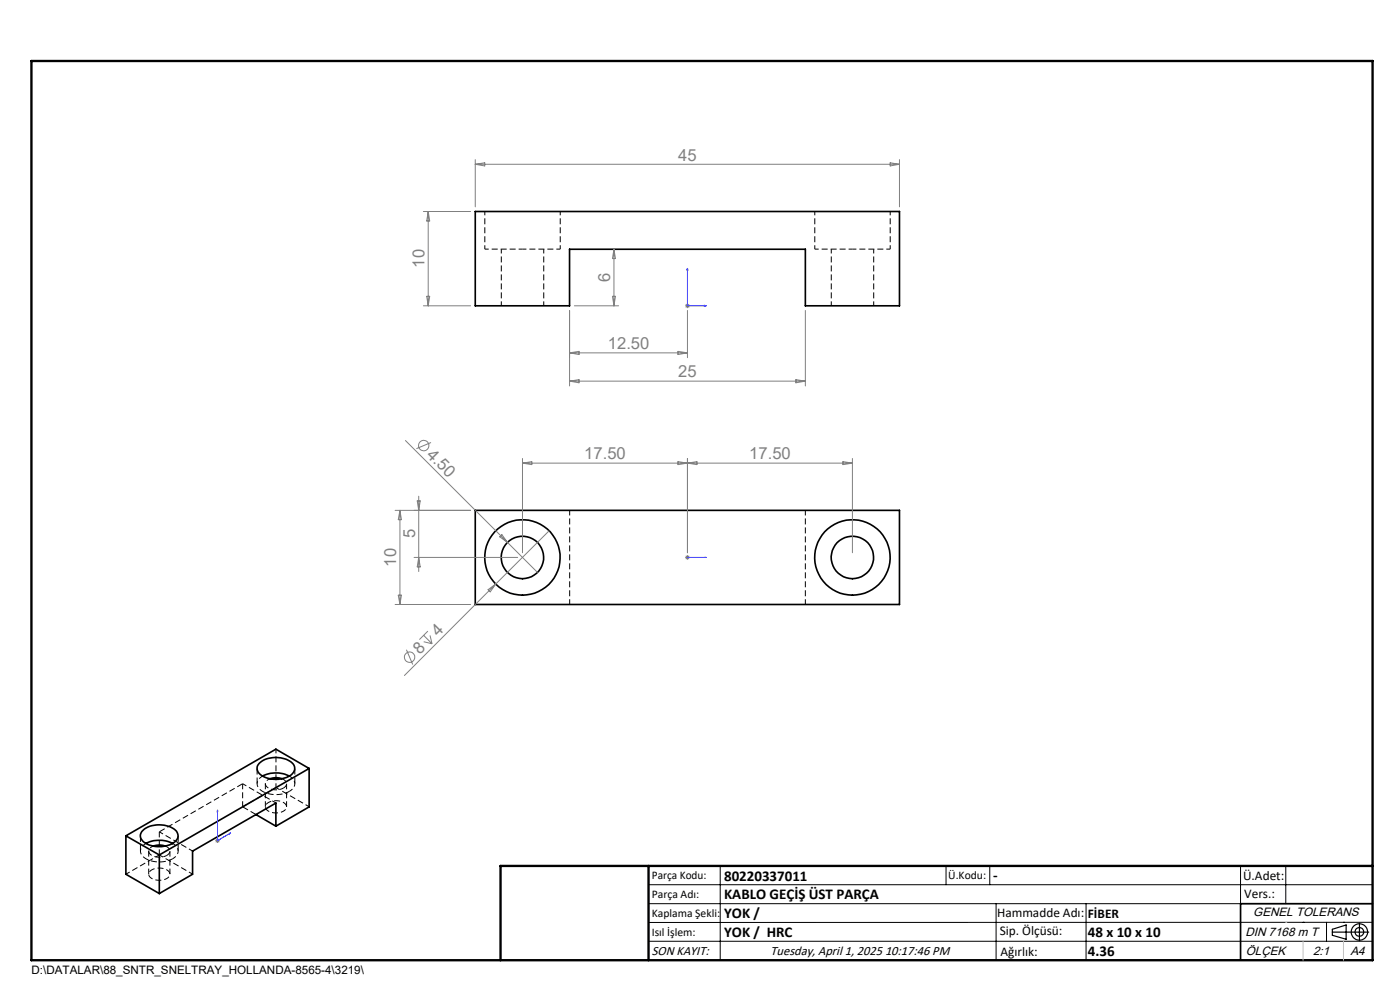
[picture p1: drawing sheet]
<svg xmlns="http://www.w3.org/2000/svg" width="297mm" height="210mm" viewBox="0 0 297 210" stroke-linecap="round" stroke-linejoin="round" font-family="sans-serif">
<g fill="none" stroke="#000" stroke-width=".21" stroke-dasharray="1.3 .6" stroke-dashoffset=".4" stroke-linecap="butt">
<path d="M102.9 52.8h8M102.9 44.8v8M106.4 52.8v12M110.9 52.8h8M118.9 52.8v-8M172.9 52.8h8M172.9 44.8v8M176.4 52.8v12M180.9 52.8h8M188.9 52.8v-8M115.4 64.8v-12M185.4 64.8v-12"/>
<path d="M31 178.9a1.74 1.74 0 0 0-1.2 1.7 1.74 1.74 0 0 0 1.2 1.6 6.3 6.3 0 0 0 5.6 0M51.5 171.1l7-4M55.7 164.6a1.74 1.74 0 0 0-1.2 1.7 1.74 1.74 0 0 0 1.3 1.6 6.3 6.3 0 0 0 5.6 0M58.5 170.3l-7-4.1M58.5 167.1v-8.2M61.4 167.9a1.72 1.72 0 0 0 1.1-1.7 1.72 1.72 0 0 0-1.1-1.6M65.6 171.1l-7.1-4M26.7 185.4l7.1-4.1M36.6 182.2a1.72 1.72 0 0 0 1.2-1.7 1.72 1.72 0 0 0-1.2-1.6M40.9 180.5l-7.1-4.1M40.9 185.4l-7.1-4.1"/>
</g>
<g fill="none" stroke="#000" stroke-width=".35">
<path d="M100.8 44.9h90v20h-19.9v-12h-50.1v12h-20zM100.8 108.3h90v19.9h-90zM26.7 177.3l7.1 4.1M26.7 177.3v8.1l7.1 4.1M30.1 176.4a5.6 5.6 0 0 1 7.3-.1 1.69 1.69 0 0 1-.8 2.6 5.6 5.6 0 0 1-6.5-.8l-.3-1zM30.9 178.9a6.3 6.3 0 0 1 5.7 0M32.5 179.5a3.6 3.6 0 0 1 2.5 0M54.3 172.8l4.2 2.5M55 161.9a5.5 5.5 0 0 1 7.3 .4 1.85 1.85 0 0 1-1.3 2.5 5.6 5.6 0 0 1-6.2-1 1.48 1.48 0 0 1 .2-1.9zM55.7 164.6a6.2 6.2 0 0 1 5.6 0M57.3 165.2a3.7 3.7 0 0 1 2.5 0M58.5 175.3v-5l-17.6 10.2v4.9l-7.1 4.1"/>
<path d="M65.6 163l-31.8 18.4M65.6 163v8.2l-7.1 4.1M65.6 163l-7.1-4.1-31.8 18.4M33.8 181.4v8.1M291.2 191.7h-28v12"/>
<circle cx="110.8" cy="118.3" r="8"/>
<circle cx="110.8" cy="118.3" r="4.5"/>
<circle cx="180.8" cy="118.3" r="4.5"/>
<circle cx="180.8" cy="118.3" r="8"/>
</g>
<path d="M120.9 128.2v-20M170.9 128.2v-20M60.1 167.2a1.03 1.03 0 0 0 .7-1.2 1.03 1.03 0 0 0-1-.8M35.4 181.4a1.03 1.03 0 0 0 .6-1.1 1.03 1.03 0 0 0-.9-.8" fill="none" stroke="#000" stroke-width=".21" stroke-dasharray="1.3 .6" stroke-dashoffset=".2" stroke-linecap="butt"/>
<path d="M32.5 179.5a1.1 1.1 0 0 0-1 1.1 1.1 1.1 0 0 0 1.2 1.1 3.6 3.6 0 0 0 2.7-.3M57.3 165.2a1.1 1.1 0 0 0-1 1.1 1.1 1.1 0 0 0 1.1 1.1 3.6 3.6 0 0 0 2.7-.2" fill="none" stroke="#000" stroke-width=".21" stroke-dasharray="1.3 .6" stroke-dashoffset=".5" stroke-linecap="butt"/>
<path d="M60.1 172.1a1.03 1.03 0 0 0 .7-1.2 1.03 1.03 0 0 0-1-.8 2.77 2.77 0 0 0-3.5 .9 1.56 1.56 0 0 0 1.7 1.4h1l1.1-.3M35.4 186.3a1.03 1.03 0 0 0 .6-1.1 1.03 1.03 0 0 0-.9-.8 2.77 2.77 0 0 0-3.5 .9 1.56 1.56 0 0 0 1.7 1.4h1.3l.8-.4" fill="none" stroke="#000" stroke-width=".21" stroke-dasharray="1.3 .6" stroke-dashoffset=".7" stroke-linecap="butt"/>
<path d="M29.8 177.3v3.2M33.8 176.4l17.7-10.2M54.3 172.8l-2.8-1.7M54.5 163v3.2M62.5 166.2v-3.2M37.8 180.5v-3.2" fill="none" stroke="#000" stroke-width=".21" stroke-dasharray="1.3 .6" stroke-linecap="butt"/>
<path d="M51.5 166.2v4.9M56.3 166.2v4.9M60.8 171.1v-4.9M31.5 180.5v4.9M33.8 181.3v-4.9M36 185.4v-4.9" fill="none" stroke="#000" stroke-width=".21" stroke-dasharray="1.3 .6" stroke-dashoffset=".1" stroke-linecap="butt"/>
<g fill="none" stroke="#808080" stroke-width=".21">
<path d="M100.8 33.9v10M100.8 34.8h90M100.8 34.8l2-.3v.7zM188.8 34.5l2 .3-2 .4zM190.8 33.9v10M89.8 44.9h10M90.8 44.9v20M90.8 44.9l.4 2h-.7zM130.2 52.9v12M130.2 52.9l.4 1.9h-.7zM89.8 64.9h10M90.5 62.9h.7l-.4 2z"/>
<path d="M120.8 65.9v16M120.8 74.9h25M120.8 74.9l2-.4v.7zM121.8 64.9h9.4M129.9 62.9h.7l-.4 2zM143.8 74.5l2 .4-2 .3zM145.3 64.9h1M145.5 64.5l.7 .7M145.8 64.4v1M145.8 65.9v10M146.2 64.5l-.7 .7M170.9 65.9v16"/>
<path d="M86 93.4l28 28M91.4 93.9l-3.1 1.3M110.8 97.3v20M110.8 98.2h70M110.8 98.2l2-.3v.7zM120.8 80.8l2-.3v.7zM120.8 80.8h50.1M143.8 97.9l4 .7v-.7l-4 .7zM145.8 97.3v20M168.8 80.5l2.1 .3-2.1 .4zM178.8 97.9l2 .3-2 .4zM180.8 97.3v20"/>
<path d="M83.8 108.3h16M84.8 108.3v19.9M84.8 108.3l.4 1.9h-.7zM87.8 118.2h22M88.5 106.2h.6l-.3 2.1zM88.8 105.3v15.9M88.8 118.2l.3 2.1h-.6zM106.5 113.4l1.2 1.7-1.7-1.2zM116.5 112.6l-30.7 30.7M145.3 118.2h1M145.5 117.9l.7 .7M145.8 117.7v1"/>
<path d="M146.2 117.9l-.7 .7M83.8 128.2h16M84.5 126.3h.7l-.4 1.9zM86.2 137.8l1.4 3.2M89.9 134.8l1.8 1.8M89.9 136.1l1.8 .5M90.8 133.9l-1.8 1.8M91.2 134.8l.5 1.8M103.5 125.1l1.7-1.2-1.2 1.6zM45.6 178.3h1M45.8 178l.7 .7M46.1 177.8v1"/>
<path d="M46.5 178l-.7 .7"/>
<circle cx="89.9" cy="94.5" r="1.11"/>
<circle cx="86.9" cy="139.4" r="1.11"/>
</g>
<g fill="none" stroke="#000" stroke-width=".25">
<path d="M282.6 197.7h7.8M282.6 197.1l3-.9v3l-3-.8zM288.4 195.8v3.8M106.2 203.7h185"/>
<circle cx="288.4" cy="197.7" r="1.74"/>
<circle cx="288.4" cy="197.7" r=".93"/>
</g>
<path d="M145.8 56.9l.1 .4h-.2zM145.8 56.9v8h4M149.4 64.8l.4 .1-.4 .1zM145.7 118.2h.2zM145.8 118.2h.1M145.8 118.2h4M149.8 118.2h-.4h.4M46.1 171.8l.1 .3h-.1zM46.1 171.8v6.5l2.9-1.6M48.7 176.8l.3-.1-.3 .2z" fill="none" stroke="#00f" stroke-width=".21"/>
<g fill="none" stroke="#000" stroke-width=".21">
<path d="M137.6 187.7h153.6M137.6 191.7h153.6M137.6 199.7h153.6M152.8 183.7v20M200.7 183.7v4M210 183.7v4M211.3 191.7v12M230.4 191.7v12M263.2 183.7v20M272.8 183.7v8M276.4 195.6h.1M281.4 195.6v4.1"/>
<path d="M285 195.6h.1M291.2 195.6l-153.6 .1"/>
</g>
<path d="M6.7 12.9h284.5v190.8h-284.5zM137.6 183.7v20M291.2 183.7h-185v20" fill="none" stroke="#000" stroke-width=".5"/>
<path d="M276.4 199.7v4M285 199.7v4" fill="none" stroke="#c0c0c0" stroke-width=".21"/>
<path d="M272.8 195.6h.1" fill="none" stroke="#c0c0c0" stroke-width=".25"/>
<g fill="#00f">
<path d="M149.4 64.8l.4 .1-.4 .1zM145.8 56.9l.1 .4h-.2z"/>
<path d="M149.4 118.2h.4zM145.7 118.2h.2z"/>
<path d="M48.7 176.8l.3-.1-.3 .2zM46.1 171.8l.1 .3h-.1z"/>
</g>
<g font-size="3.5" fill="#808080">
<text x="143.9" y="34.1">45</text>
<text x="90.1" y="56.8" transform="rotate(-90 90.1 56.8)">10</text>
<text x="129.5" y="59.8" transform="rotate(-90 129.5 59.8)">6</text>
<text x="129" y="74.1">12.50</text>
<text x="143.9" y="80.1">25</text>
<text x="90.4" y="96.6" transform="rotate(45 90.4 96.6)">4.50</text>
<text x="124" y="97.4">17.50</text>
<text x="159" y="97.4">17.50</text>
<text x="88.1" y="114.2" transform="rotate(-90 88.1 114.2)">5</text>
<text x="84.1" y="120.2" transform="rotate(-90 84.1 120.2)">10</text>
<text x="92.9" y="135" transform="rotate(-45 92.9 135)">4</text>
<text x="89" y="138.9" transform="rotate(-45 89 138.9)">8</text>
</g>
<g font-size="3.2">
<text x="153.6" y="190.8">KABLO GEÇİŞ ÜST PARÇA</text>
<text x="153.6" y="186.8">80220337011</text>
<text x="210.7" y="186.6">-</text>
<text x="153.6" y="194.8">YOK /</text>
<text x="153.6" y="198.8">YOK / HRC</text>
<text x="230.8" y="198.7">48 x 10 x 10</text>
<text x="230.8" y="202.8">4.36</text>
</g>
<g font-size="2.8">
<text x="263.7" y="186.7">Ü.Adet:</text>
<text x="263.9" y="190.5">Vers.:</text>
<text x="211.5" y="194.5">Hammadde Adı:</text>
<text x="230.8" y="194.7">FİBER</text>
<text x="138.3" y="202.6">SON KAYIT:</text>
<text x="163.5" y="202.6">Tuesday, April 1, 2025 10:17:46 PM</text>
<text x="212.1" y="198.4">Sip. Ölçüsü:</text>
<text x="212.2" y="202.7">Ağırlık:</text>
</g>
<g font-size="2.6">
<text x="265.9" y="194.4">GENEL TOLERANS</text>
<text x="264.2" y="198.5">DIN 7168 m T</text>
<text x="264.3" y="202.6">ÖLÇEK</text>
<text x="278.5" y="202.6">2:1</text>
<text x="286.5" y="202.6">A4</text>
</g>
<g font-size="2.5">
<text x="138.3" y="186.4">Parça Kodu:</text>
<text x="138.3" y="190.5">Parça Adı:</text>
<text x="201.2" y="186.5">Ü.Kodu:</text>
<text x="138.3" y="194.5">Kaplama Şekli:</text>
<text x="138.3" y="198.6">Isıl İşlem:</text>
<text x="6.7" y="206.7">D:\DATALAR\88_SNTR_SNELTRAY_HOLLANDA-8565-4\3219\</text>
</g>
</svg>
